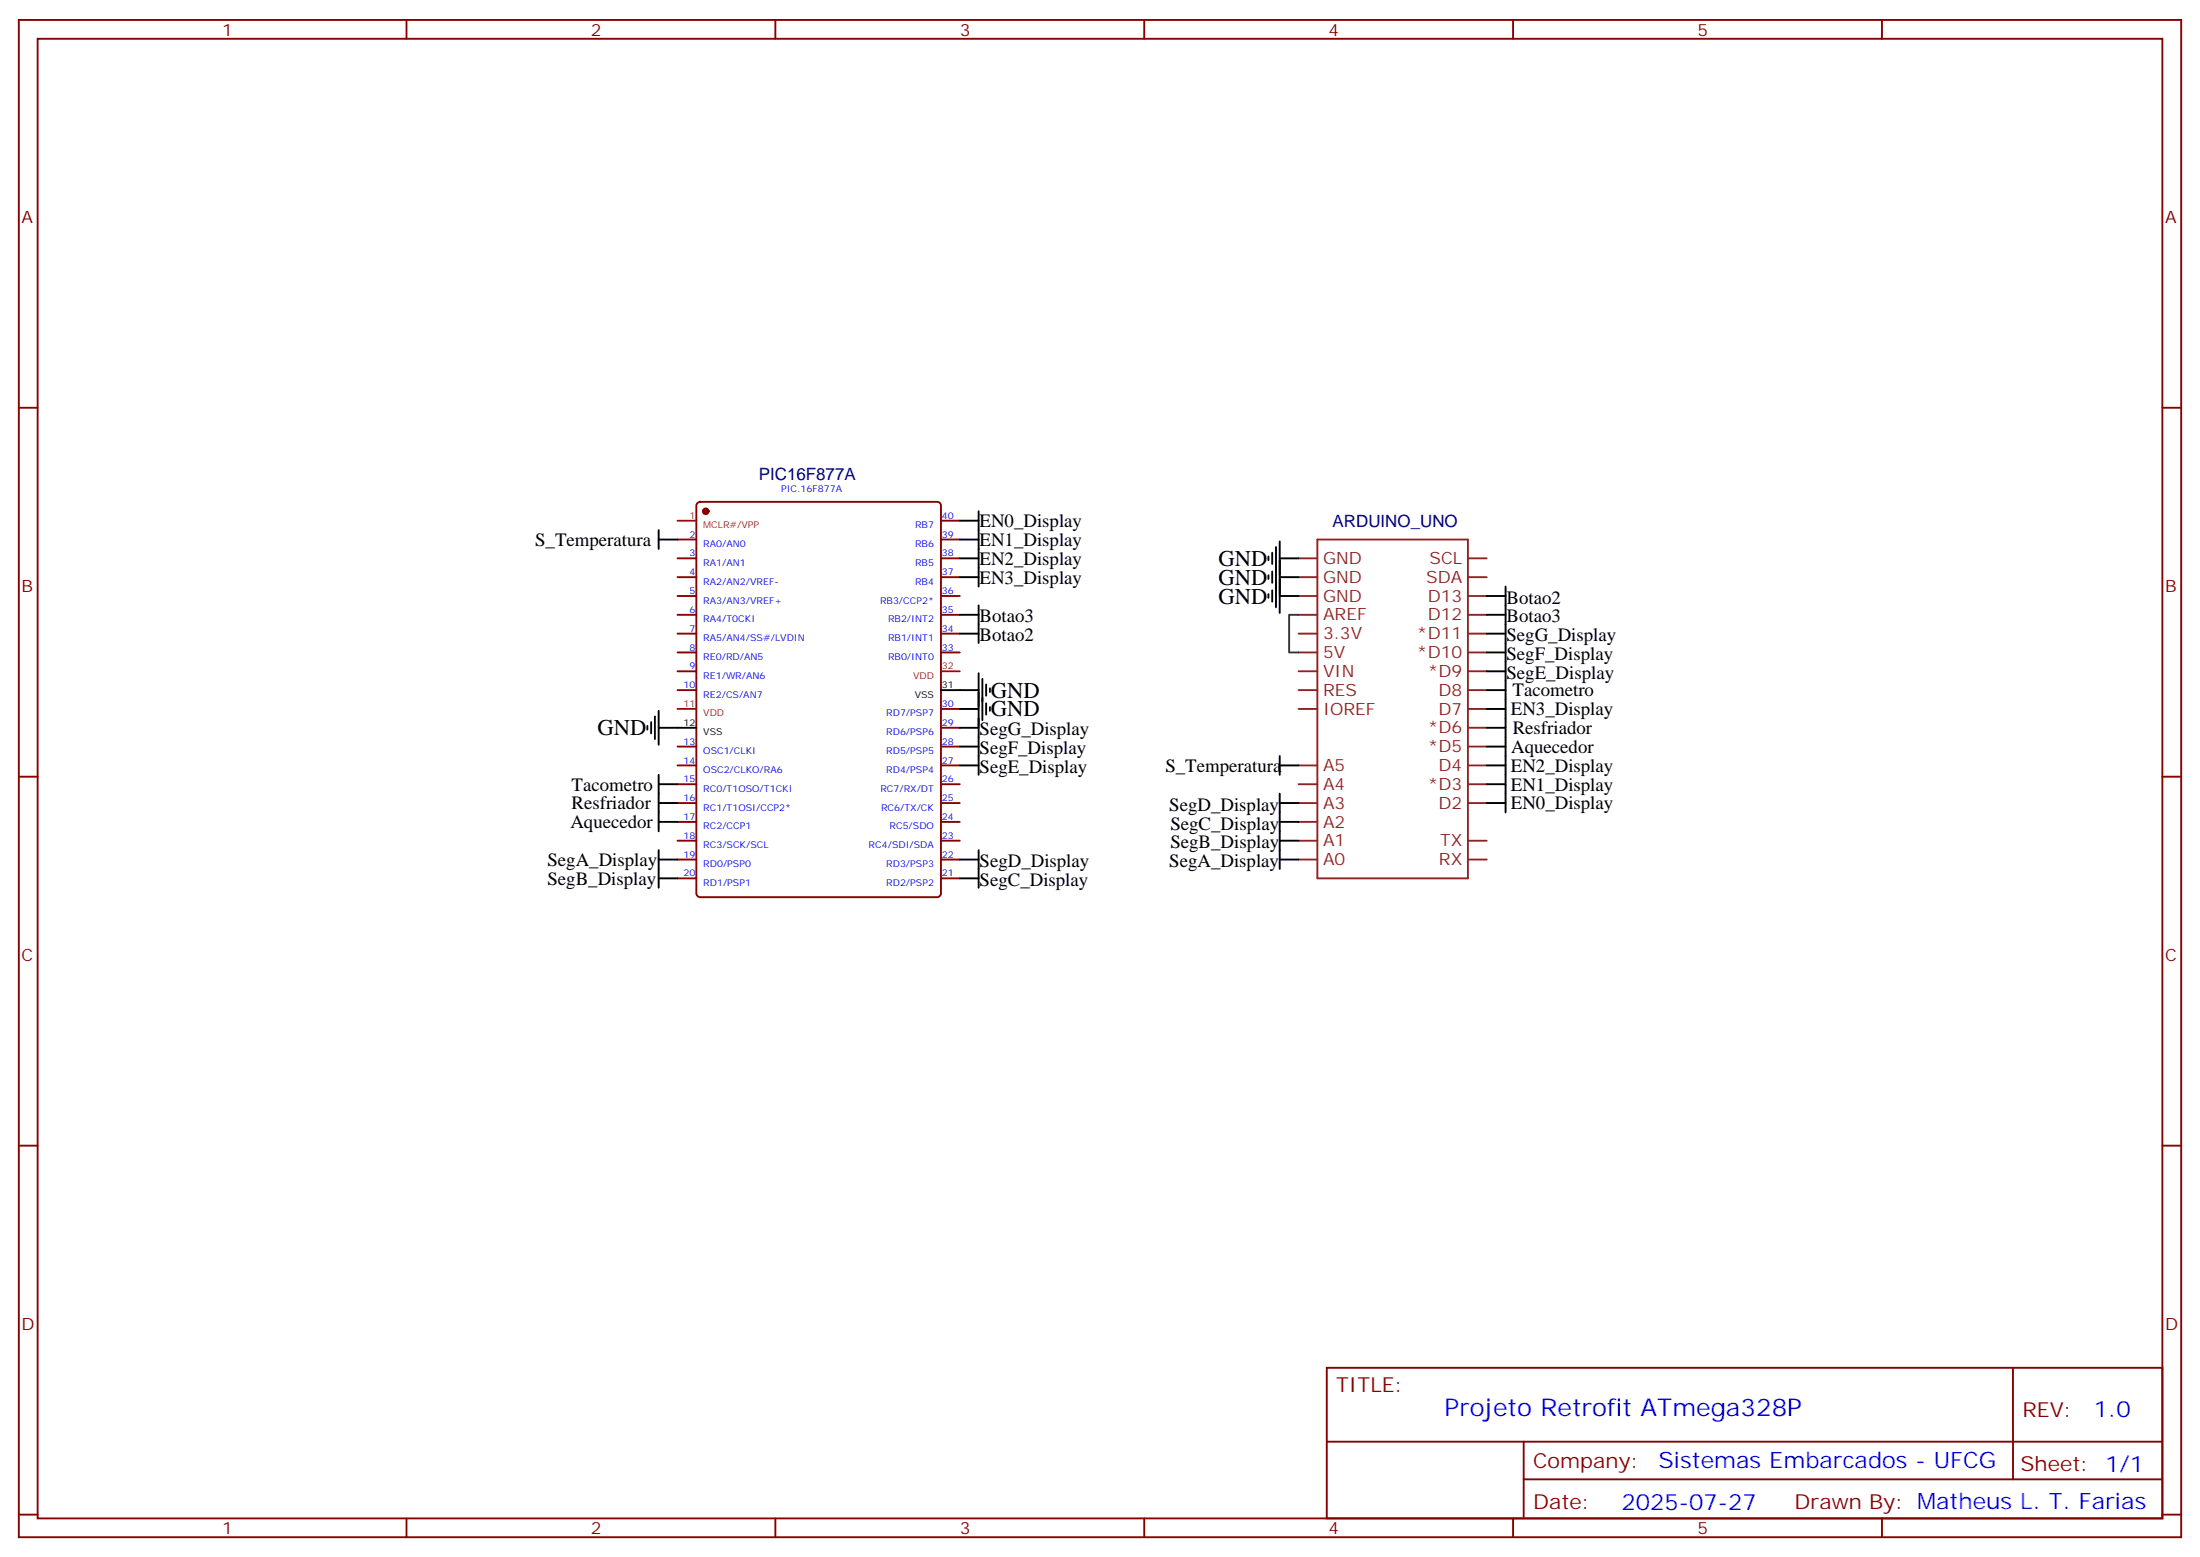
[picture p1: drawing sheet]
<svg xmlns="http://www.w3.org/2000/svg" width="412mm" height="292mm" viewBox="0 0 412 292" stroke-linecap="round" stroke-linejoin="round" font-family="sans-serif">
<g fill="none" stroke="#870000" stroke-width=".35">
<path d="M3.5 3.7h405.4v284.4h-405.4zM7.1 7.3h398.2v277.3h-398.2zM76.2 3.7v3.6M145.3 3.7v3.6M214.5 3.7v3.6M283.6 3.7v3.6M352.8 3.7v3.6M3.5 76.4h3.6M405.3 76.4h3.6M130.8 94.3l.4-.2h44.5a.71 .71 0 0 1 .7 .7v72.6a.76 .76 0 0 1-.7 .7h-44.5a.76 .76 0 0 1-.7-.7v-72.6zM176.4 97.6h3.5M127 101.1h3.5"/>
<path d="M127 104.6h3.5M127 108.2h3.5M127 111.7h3.5M127 115.2h3.5M127 118.7h3.5M176.4 101.1h3.5M176.4 104.6h3.5M176.4 108.2h3.5M176.4 111.7h3.5M176.4 115.2h3.5M176.4 118.7h3.5M127 122.3h3.5"/>
<path d="M127 125.8h3.5M127 129.3h3.5M127 139.9h3.5M176.4 122.3h3.5M176.4 139.9h3.5M176.4 136.4h3.5M176.4 132.9h3.5M3.5 145.6h3.6M127 143.4h3.5M127 147h3.5M127 150.5h3.5M127 154h3.5"/>
<path d="M127 157.6h3.5M176.4 143.4h3.5M176.4 147h3.5M176.4 150.5h3.5M176.4 154h3.5M176.4 157.6h3.5M405.3 145.6h3.6M127 161.1h3.5M127 164.6h3.5M176.4 161.1h3.5M176.4 164.6h3.5M3.5 214.7h3.6"/>
<path d="M405.3 214.7h3.6M248.7 256.3h156.6v28.3h-156.6zM377.3 256.4v20.8M248.7 270.2h156.5M285.6 277.2h119.6M285.6 270.2v14.1M3.5 283.8h3.6M76.2 284.6v3.5M145.3 284.6v3.5M214.5 284.6v3.5M283.6 284.6v3.5M352.8 284.6v3.5"/>
<path d="M405.3 283.8h3.6"/>
</g>
<circle cx="132.3" cy="95.8" r=".53" fill="#870000" stroke="#870000" stroke-width=".35"/>
<path d="M127 97.6h3.5M127 132.9h3.5M176.4 125.8h3.5" fill="none" stroke="#f00" stroke-width=".35"/>
<g fill="none" stroke="#000" stroke-width=".35">
<path d="M123.5 99.3v3.6M179.9 97.6h3.5M183.4 95.8v14.1M123.5 101.1h3.5M179.9 101.1h3.5M179.9 104.6h3.5M179.9 108.2h3.5M179.9 118.7h3.5M179.9 115.2h3.5M183.4 113.5v7M237.8 104.3v.7M237.8 107.8v.7"/>
<path d="M237.8 111.3v.7M238.5 103.6v2.1M238.5 107.1v2.1M238.5 110.6v2.1M239.2 102.5v11.3M239.9 104.6h3.5M239.9 108.2h3.5M239.9 101.5v13.4M239.9 111.7h3.5M278.7 118.7h3.5M278.7 111.7h3.5M278.7 115.2h3.5"/>
<path d="M282.2 109.9v42.4M121.4 136v.7M122.1 135.3v2.1M122.8 134.3v4.2M123.5 136.4h7M123.5 133.2v6.4M176.4 129.3h7M179.9 136.4h3.5M179.9 139.9h3.5M179.9 132.9h3.5M183.4 126.2v19M184.1 127.2v7.8"/>
<path d="M184.9 128.3v2.1M184.9 131.8v2.1M185.6 129v.7M185.6 132.5v.7M278.7 136.4h3.5M278.7 129.3h3.5M278.7 139.9h3.5M278.7 122.3h3.5M278.7 125.8h3.5M278.7 132.9h3.5M123.5 145.2v10.6M123.5 159.3v7.1"/>
<path d="M123.5 147h3.5M123.5 150.5h3.5M123.5 154h3.5M179.9 143.4h3.5M183.4 159.3v7.1M239.9 143.4h3.5M239.9 150.5h3.5M239.9 154h3.5M239.9 141.7v3.5M239.9 148.7v14.1M239.9 157.6h3.5M278.7 143.4h3.5"/>
<path d="M278.7 147h3.5M278.7 150.5h3.5M123.5 161.1h3.5M123.5 164.6h3.5M179.9 161.1h3.5M179.9 164.6h3.5M239.9 161.1h3.5"/>
</g>
<g fill="none" stroke="#8c2424" stroke-width=".35">
<path d="M243.4 118.7h3.5M243.4 115.2h3.5M243.4 111.7h3.5M243.4 108.2h3.5M243.4 104.6h3.5M246.9 101.1h28.3v63.5h-28.3zM275.2 118.7h3.5M275.2 115.2h3.5M275.2 111.7h3.5M275.2 108.2h3.5M275.2 104.6h3.5M243.4 132.9h3.5"/>
<path d="M243.4 129.3h3.5M243.4 125.8h3.5M243.4 122.3h3.5M275.2 139.9h3.5M275.2 136.4h3.5M275.2 132.9h3.5M275.2 129.3h3.5M275.2 125.8h3.5M275.2 122.3h3.5M243.4 157.6h3.5M243.4 150.5h3.5M243.4 147h3.5"/>
<path d="M243.4 143.4h3.5M243.4 154h3.5M275.2 157.6h3.5M275.2 150.5h3.5M275.2 147h3.5M275.2 143.4h3.5M243.4 161.1h3.5M275.2 161.1h3.5"/>
</g>
<path d="M243.4 115.2h-1.7v7.1h1.7" fill="none" stroke="#008700" stroke-width=".35"/>
<text font-size="4.6" fill="#00f" x="270.8" y="265.4">Projeto Retrofit ATmega328P</text>
<g font-size="4.2">
<text x="228.4" y="106.1">GND</text>
<text x="228.4" y="109.6">GND</text>
<text x="228.4" y="113.1">GND</text>
<text x="185.7" y="130.7">GND</text>
<text x="112" y="137.8">GND</text>
<text x="185.7" y="134.3">GND</text>
</g>
<g font-size="4.2" fill="#00f">
<text x="392.5" y="265.6">1.0</text>
<text x="310.9" y="275.2">Sistemas Embarcados - UFCG</text>
<text x="304" y="283">2025-07-27</text>
</g>
<g font-size="3.9" fill="#800">
<text x="250.5" y="260.9">TITLE:</text>
<text x="379.1" y="265.6">REV:</text>
<text x="287.4" y="275.1">Company:</text>
<text x="378.7" y="275.7">Sheet: 1/1</text>
<text x="287.4" y="282.8">Date:</text>
<text x="336.4" y="282.9">Drawn By: Matheus L. T. Farias</text>
</g>
<g font-size="3.5">
<text x="183.6" y="98.8">EN0_Display</text>
<text x="100.3" y="102.3">S_Temperatura</text>
<text x="183.6" y="102.3">EN1_Display</text>
<text x="183.6" y="105.8">EN2_Display</text>
<text x="183.6" y="109.4">EN3_Display</text>
<text x="282.4" y="113.1">Botao2</text>
<text x="183.6" y="116.7">Botao3</text>
<text x="282.4" y="116.7">Botao3</text>
<text x="183.6" y="120.2">Botao2</text>
<text x="282.4" y="123.7">SegF_Display</text>
<text x="282.4" y="120.2">SegG_Display</text>
<text x="282.4" y="127.2">SegE_Display</text>
<text x="283.5" y="130.5">Tacometro</text>
<text x="183.6" y="137.8">SegG_Display</text>
<text x="283.2" y="134">EN3_Display</text>
<text x="283.6" y="137.6">Resfriador</text>
<text x="183.6" y="141.3">SegF_Display</text>
<text x="283.3" y="141.1">Aquecedor</text>
<text x="107.1" y="148.1">Tacometro</text>
<text x="183.6" y="144.9">SegE_Display</text>
<text x="218.5" y="144.7">S_Temperatura</text>
<text x="283.2" y="148.1">EN1_Display</text>
<text x="283.2" y="144.6">EN2_Display</text>
<text x="106.9" y="155.2">Aquecedor</text>
<text x="107.1" y="151.7">Resfriador</text>
<text x="219.2" y="151.9">SegD_Display</text>
<text x="219.4" y="155.5">SegC_Display</text>
<text x="283.2" y="151.7">EN0_Display</text>
<text x="219.4" y="159">SegB_Display</text>
<text x="102.6" y="162.3">SegA_Display</text>
<text x="102.6" y="165.8">SegB_Display</text>
<text x="183.6" y="166">SegC_Display</text>
<text x="183.6" y="162.5">SegD_Display</text>
<text x="219.2" y="162.5">SegA_Display</text>
</g>
<g font-size="3.2" fill="#800">
<text x="41.6" y="6.7">1</text>
<text x="110.8" y="6.7">2</text>
<text x="179.9" y="6.7">3</text>
<text x="249.1" y="6.7">4</text>
<text x="318.2" y="6.7">5</text>
<text x="4.1" y="41.8">A</text>
<text x="405.9" y="41.8">A</text>
<text x="4.1" y="111">B</text>
<text x="405.9" y="111">B</text>
<text x="4.1" y="180.1">C</text>
<text x="405.9" y="180.1">C</text>
<text x="4.1" y="249.3">D</text>
<text x="405.9" y="249.3">D</text>
<text x="41.6" y="287.5">1</text>
<text x="110.8" y="287.5">2</text>
<text x="179.9" y="287.5">3</text>
<text x="249.1" y="287.5">4</text>
<text x="318.2" y="287.5">5</text>
</g>
<g font-size="3.2" fill="#000080">
<text x="142.2" y="89.9">PIC16F877A</text>
<text x="249.8" y="98.7">ARDUINO_UNO</text>
</g>
<g font-size="3.2" fill="#8d2323">
<text x="248" y="105.7">GND</text>
<text x="268" y="105.7">SCL</text>
<text x="248" y="112.7">GND</text>
<text x="248" y="109.2">GND</text>
<text x="267.3" y="109.2">SDA</text>
<text x="267.6" y="112.7">D13</text>
<text x="248" y="116.3">AREF</text>
<text x="248" y="119.8">3.3V</text>
<text x="265.6" y="119.8">*D11</text>
<text x="267.6" y="116.3">D12</text>
<text x="248" y="123.3">5V</text>
<text x="265.6" y="123.3">*D10</text>
<text x="248" y="126.9">VIN</text>
<text x="248" y="130.4">RES</text>
<text x="267.6" y="126.9">*D9</text>
<text x="269.6" y="130.4">D8</text>
<text x="248" y="133.9">IOREF</text>
<text x="267.6" y="137.4">*D6</text>
<text x="269.6" y="133.9">D7</text>
<text x="267.6" y="141">*D5</text>
<text x="248" y="148">A4</text>
<text x="248" y="144.5">A5</text>
<text x="267.6" y="148">*D3</text>
<text x="269.6" y="144.5">D4</text>
<text x="248" y="155.1">A2</text>
<text x="248" y="151.6">A3</text>
<text x="269.6" y="151.6">D2</text>
<text x="248" y="158.6">A1</text>
<text x="270" y="158.6">TX</text>
<text x="248" y="162.1">A0</text>
<text x="269.7" y="162.1">RX</text>
</g>
<g font-size="1.8" fill="#00f">
<text x="146.4" y="92.3">PIC.16F877A</text>
<text x="129.2" y="100.8">2</text>
<text x="171.5" y="99">RB7</text>
<text x="176.6" y="100.8">39</text>
<text x="176.6" y="97.2">40</text>
<text x="129.2" y="104.3">3</text>
<text x="129.2" y="107.8">4</text>
<text x="131.8" y="102.5">RA0/AN0</text>
<text x="131.8" y="106">RA1/AN1</text>
<text x="171.5" y="106">RB5</text>
<text x="171.5" y="102.5">RB6</text>
<text x="176.6" y="107.8">37</text>
<text x="176.6" y="104.3">38</text>
<text x="129.2" y="111.3">5</text>
<text x="131.8" y="109.6">RA2/AN2/VREF-</text>
<text x="131.8" y="113.1">RA3/AN3/VREF+</text>
<text x="165" y="113.1">RB3/CCP2*</text>
<text x="171.5" y="109.6">RB4</text>
<text x="176.6" y="111.3">36</text>
<text x="129.2" y="114.9">6</text>
<text x="129.2" y="118.4">7</text>
<text x="131.8" y="116.6">RA4/T0CKI</text>
<text x="166.5" y="116.6">RB2/INT2</text>
<text x="176.6" y="118.4">34</text>
<text x="176.6" y="114.9">35</text>
<text x="129.2" y="121.9">8</text>
<text x="129.2" y="125.4">9</text>
<text x="131.8" y="120.2">RA5/AN4/SS#/LVDIN</text>
<text x="131.8" y="123.7">RE0/RD/AN5</text>
<text x="166.5" y="123.7">RB0/INT0</text>
<text x="166.5" y="120.2">RB1/INT1</text>
<text x="176.6" y="121.9">33</text>
<text x="128.1" y="129">10</text>
<text x="131.8" y="127.2">RE1/WR/AN6</text>
<text x="131.8" y="130.7">RE2/CS/AN7</text>
<text x="166.1" y="137.8">RD6/PSP6</text>
<text x="166.1" y="134.3">RD7/PSP7</text>
<text x="176.6" y="136">29</text>
<text x="176.6" y="132.5">30</text>
<text x="128.1" y="139.6">13</text>
<text x="128.1" y="143.1">14</text>
<text x="131.8" y="141.3">OSC1/CLKI</text>
<text x="166.1" y="141.3">RD5/PSP5</text>
<text x="176.6" y="143.1">27</text>
<text x="176.6" y="139.6">28</text>
<text x="128.1" y="146.6">15</text>
<text x="131.8" y="144.9">OSC2/CLKO/RA6</text>
<text x="131.8" y="148.4">RC0/T1OSO/T1CKI</text>
<text x="165" y="148.4">RC7/RX/DT</text>
<text x="166.1" y="144.9">RD4/PSP4</text>
<text x="176.6" y="146.6">26</text>
<text x="128.1" y="150.1">16</text>
<text x="128.1" y="153.7">17</text>
<text x="131.8" y="151.9">RC1/T1OSI/CCP2*</text>
<text x="131.8" y="155.4">RC2/CCP1</text>
<text x="165.2" y="151.9">RC6/TX/CK</text>
<text x="166.8" y="155.4">RC5/SDO</text>
<text x="176.6" y="153.7">24</text>
<text x="176.6" y="150.1">25</text>
<text x="128.1" y="157.2">18</text>
<text x="128.1" y="160.7">19</text>
<text x="131.8" y="159">RC3/SCK/SCL</text>
<text x="162.8" y="159">RC4/SDI/SDA</text>
<text x="176.6" y="160.7">22</text>
<text x="176.6" y="157.2">23</text>
<text x="128.1" y="164.3">20</text>
<text x="131.8" y="162.5">RD0/PSP0</text>
<text x="131.8" y="166">RD1/PSP1</text>
<text x="166.1" y="166">RD2/PSP2</text>
<text x="166.1" y="162.5">RD3/PSP3</text>
<text x="176.6" y="164.3">21</text>
</g>
<g font-size="1.8" fill="#f00">
<text x="129.2" y="97.2">1</text>
<text x="131.8" y="99">MCLR#/VPP</text>
<text x="176.6" y="125.4">32</text>
<text x="171.2" y="127.2">VDD</text>
<text x="128.1" y="132.5">11</text>
<text x="131.8" y="134.3">VDD</text>
</g>
<g font-size="1.8">
<text x="171.5" y="130.7">VSS</text>
<text x="176.6" y="129">31</text>
<text x="128.1" y="136">12</text>
<text x="131.8" y="137.8">VSS</text>
</g>
</svg>
